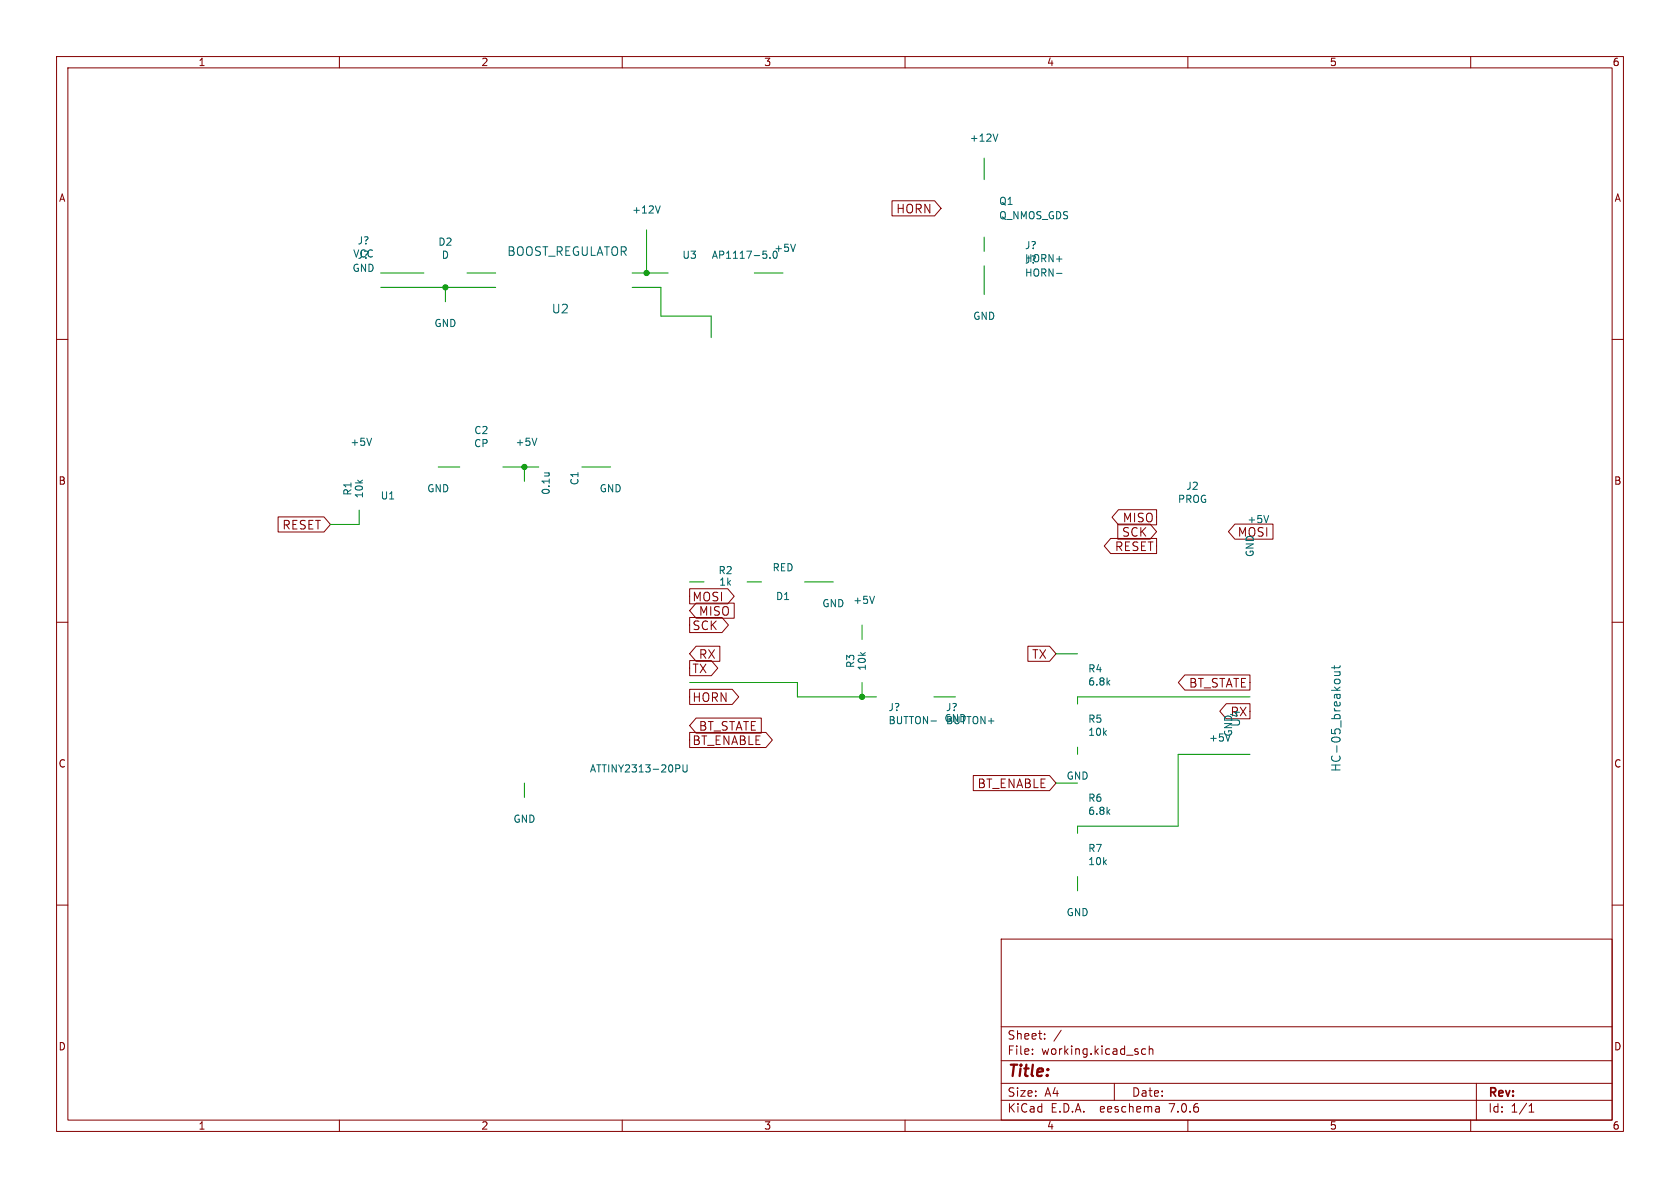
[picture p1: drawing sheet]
<svg xmlns="http://www.w3.org/2000/svg" width="297mm" height="210mm" viewBox="0 0 297 210" stroke-linecap="round" stroke-linejoin="round" font-family="sans-serif">
<g fill="none" stroke="#840000" stroke-width=".18">
<path d="M10 10h277v190h-277zM12 12h273v186h-273zM60 10v2M110 10v2M160 10v2M210 10v2M260 10v2M157.7 35.5h7.5l1.2 1.3-1.2 1.4h-7.5zM10 60h2M285 60h2M49.2 91.4h8.1l1.1 1.3-1.1 1.3h-8.1zM196.4 95.2h8.1v2.7h-8.1l-1.2-1.4z"/>
<path d="M197.6 92.6h5.7l1.2 1.4-1.2 1.3h-5.7zM197.7 90.1h6.8v2.7h-6.8l-1.1-1.4zM218.3 92.6h6.7v2.7h-6.7l-1.1-1.3zM10 110h2M121.9 116.8h3.9l1.1 1.3-1.1 1.3h-3.9zM121.9 109.2h5.7l1.2 1.3-1.2 1.3h-5.7zM121.9 104.1h6.8l1.1 1.3-1.1 1.3h-6.8zM123.1 106.6h6.7v2.7h-6.7l-1.2-1.3zM123.1 114.2h4.2v2.7h-4.2l-1.2-1.3zM181.7 114.2h3.8l1.2 1.4-1.2 1.3h-3.8zM209.5 119.3h11.5v2.7h-11.5l-1.2-1.3zM285 110h2"/>
<path d="M121.9 129.5h13.5l1.1 1.3-1.1 1.3h-13.5zM121.9 121.9h7.6l1.1 1.3-1.1 1.3h-7.6zM123.1 126.9h11.5v2.7h-11.5l-1.2-1.3zM172.1 137.1h13.4l1.2 1.3-1.2 1.4h-13.4zM216.8 124.4h4.2v2.7h-4.2l-1.2-1.4zM10 160h2M285 160h2M177 166h108v32h-108zM60 198v2M110 198v2M160 198v2M177 194.5h108"/>
<path d="M177 191.5h108M177 187.5h108M177 181.5h108M182.5 186.3v.1M182.5 185.5v.1M184.7 183.6v.1M184.7 182.8v.1M187.6 182.1l-1.3 2M197 191.5v3M202.5 185.5l-.4-.1-.3 .3v.4l.2 .2h.5M203.2 185.5l.2-.1 .3 .1 .1 .9M203.2 184.9v1.5"/>
<path d="M204.9 195.7l.1 .9M205 196.5l-.2 .1M205 196h-.2M210 198v2M260 198v2M261 191.5v6.5M270.3 196.6h.9M270.3 195.5l.4-.4v1.5"/>
</g>
<g fill="none" stroke="#009600" stroke-width=".18">
<path d="M174 27.9v3.9M67.3 48.3h7.6M67.3 50.8h20.3M78.7 50.8v2.5M82.5 48.3h5.1M111.8 48.3h6.3M111.8 50.8h5v5.1h8.9v3.8M114.3 40.6v7.7M133.3 48.3h5.1M174 41.9v2.6M174 47v5.1M63.5 90.2v2.5h-5.1"/>
<path d="M77.5 82.6h3.8M88.9 82.6h6.3M92.7 82.6v2.5M102.9 82.6h5M121.9 102.9h2.6M132.1 102.9h2.5M142.2 102.9h5.1M152.4 110.5v2.5M186.7 115.6h3.8M92.7 138.4v2.6M121.9 120.7h19.1v2.5h13.9M152.4 120.7v2.5"/>
<path d="M165.1 123.2h3.8M186.7 138.4h3.8M190.5 132.1v1.3M221 123.2h-30.5v1.3M221 133.4h-12.7v12.7h-17.8v1.2M190.5 154.9v2.6"/>
</g>
<g fill="none" stroke="#006464" stroke-width=".18">
<path d="M116.7 36.4l-.4 1.3M176.4 23.7l-.4 1.3M136.1 45.5v.2M136.7 45.2l.1 .3 .2 .2 .3-.2 .1-.3M140.6 43.2l-.4 1.2M186.8 48.3h.9M65.7 77.5l-.4 1.2M94.9 77.5l-.4 1.2M96.3 83.6h.8M97 83.6v.1M224.3 91.1l-.4 1.3M154.6 105.4l-.4 1.3"/>
<path d="M235.9 118.8h1M235.9 117.7v.6M236.8 118.8l.1 .2-.1 .3-.9 .1M236.9 117.7l-.2 .3h-1.3M119.5 135.2h.5l.2 .2-.1 .4-.6 .1M120.7 135.2v1l.3 .3 .3-.1 .2-.2v-1M164.6 127.5h.9M217.5 129.7l-.4 1.3M235.9 120.4l.3-.3h.4l.3 .3"/>
</g>
<g fill="#009600" stroke="#009600" stroke-width=".18">
<circle cx="78.7" cy="50.8" r=".46"/>
<circle cx="92.7" cy="82.6" r=".46"/>
<circle cx="114.3" cy="48.3" r=".46"/>
<circle cx="152.4" cy="123.2" r=".46"/>
</g>
<text font-size="2.8" fill="#840000" x="178" y="190.9">Title:</text>
<g font-size="2.1" fill="#840000">
<text x="158.4" y="37.9">HORN</text>
<text x="49.8" y="93.8">RESET</text>
<text x="198.3" y="95.1">SCK</text>
<text x="198.4" y="92.5">MISO</text>
<text x="218.7" y="95.1">MOSI</text>
<text x="197" y="97.6">RESET</text>
<text x="122.3" y="106.5">MOSI</text>
<text x="122.3" y="111.6">SCK</text>
<text x="123.4" y="109">MISO</text>
<text x="122.3" y="119.2">TX</text>
<text x="123.4" y="116.7">RX</text>
<text x="182.4" y="116.7">TX</text>
<text x="122.3" y="124.3">HORN</text>
<text x="210.1" y="121.7">BT_STATE</text>
<text x="122.3" y="131.9">BT_ENABLE</text>
<text x="123.4" y="129.4">BT_STATE</text>
<text x="172.7" y="139.5">BT_ENABLE</text>
<text x="178" y="184">Sheet:</text>
<text x="178" y="186.7">File:</text>
<text x="184.1" y="186.7">working.kicad_sch</text>
<text x="178" y="196.9">KiCad</text>
<text x="178" y="194.1">Size:</text>
<text x="184.7" y="194.1">A4</text>
<text x="185.7" y="196.9">E.D.A.</text>
<text x="194.6" y="196.9">eeschema</text>
<text x="200" y="194.1">Date:</text>
<text x="207" y="196.9">7.0.6</text>
<text x="263" y="194.3">Rev:</text>
<text x="263" y="196.9">Id:</text>
<text x="267.1" y="196.9">1/1</text>
</g>
<g font-size="2.1" fill="#006464">
<text x="89.6" y="45.4">BOOST_REGULATOR</text>
<text x="97.5" y="55.6">U2</text>
<text x="217.5" y="126.8">RX</text>
<text x="219.4" y="128.6" transform="rotate(-90 219.4 128.6)">U4</text>
<text x="237.2" y="136.5" transform="rotate(-90 237.2 136.5)">HC-05_breakout</text>
</g>
<g font-size="1.8" fill="#840000">
<text x="35" y="11.9">1</text>
<text x="85" y="11.9">2</text>
<text x="135" y="11.9">3</text>
<text x="185" y="11.9">4</text>
<text x="235" y="11.9">5</text>
<text x="285" y="11.9">6</text>
<text x="10.3" y="35.9">A</text>
<text x="285.3" y="35.9">A</text>
<text x="10.3" y="85.9">B</text>
<text x="285.3" y="85.9">B</text>
<text x="10.3" y="135.9">C</text>
<text x="285.3" y="135.9">C</text>
<text x="10.3" y="185.9">D</text>
<text x="285.3" y="185.9">D</text>
<text x="35" y="199.9">1</text>
<text x="85" y="199.9">2</text>
<text x="135" y="199.9">3</text>
<text x="185" y="199.9">4</text>
<text x="235" y="199.9">5</text>
<text x="285" y="199.9">6</text>
</g>
<g font-size="1.8" fill="#006464">
<text x="171.3" y="25.2">+12V</text>
<text x="111.7" y="37.9">+12V</text>
<text x="176.5" y="39">Q_NMOS_GDS</text>
<text x="176.5" y="36.4">Q1</text>
<text x="62.3" y="45.7">VCC</text>
<text x="63.1" y="43.4">J?</text>
<text x="63.1" y="45.9">J?</text>
<text x="77.4" y="43.6">D2</text>
<text x="78" y="45.9">D</text>
<text x="120.5" y="45.9">U3</text>
<text x="125.7" y="45.9">AP1117-5.0</text>
<text x="136.8" y="44.7">+5V</text>
<text x="181.1" y="46.6">HORN+</text>
<text x="181.1" y="44.2">J?</text>
<text x="181.1" y="46.8">J?</text>
<text x="62.2" y="48.3">GND</text>
<text x="181.1" y="49.1">HORN-</text>
<text x="76.7" y="58">GND</text>
<text x="172" y="56.7">GND</text>
<text x="83.7" y="76.9">C2</text>
<text x="61.8" y="79">+5V</text>
<text x="83.7" y="79.2">CP</text>
<text x="91.1" y="79">+5V</text>
<text x="62.3" y="87.7" transform="rotate(-90 62.3 87.7)">R1</text>
<text x="64.4" y="88.2" transform="rotate(-90 64.4 88.2)">10k</text>
<text x="67.2" y="88.5">U1</text>
<text x="75.4" y="87.2">GND</text>
<text x="97.4" y="87.6" transform="rotate(-90 97.4 87.6)">0.1u</text>
<text x="102.5" y="85.9" transform="rotate(-90 102.5 85.9)">C1</text>
<text x="105.9" y="87.2">GND</text>
<text x="208.1" y="89.1">PROG</text>
<text x="209.6" y="86.8">J2</text>
<text x="220.4" y="92.7">+5V</text>
<text x="126.9" y="101.7">R2</text>
<text x="136.5" y="101.2">RED</text>
<text x="221.8" y="98.6" transform="rotate(-90 221.8 98.6)">GND</text>
<text x="127" y="103.7">1k</text>
<text x="137.1" y="106.3">D1</text>
<text x="145.3" y="107.5">GND</text>
<text x="150.7" y="107">+5V</text>
<text x="151.2" y="118.2" transform="rotate(-90 151.2 118.2)">R3</text>
<text x="153.3" y="118.7" transform="rotate(-90 153.3 118.7)">10k</text>
<text x="192.3" y="119.1">R4</text>
<text x="157" y="125.9">J?</text>
<text x="167.1" y="125.9">J?</text>
<text x="192.3" y="121.4">6.8k</text>
<text x="157" y="128.2">BUTTON-</text>
<text x="166.9" y="127.9">GND</text>
<text x="167.1" y="128.2">BUTTON+</text>
<text x="192.3" y="128">R5</text>
<text x="192.3" y="130.3">10k</text>
<text x="213.6" y="131.3">+5V</text>
<text x="218" y="130.3" transform="rotate(-90 218 130.3)">GND</text>
<text x="104.2" y="136.8">ATTINY2313-20PU</text>
<text x="188.5" y="138">GND</text>
<text x="192.3" y="141.9">R6</text>
<text x="90.7" y="145.6">GND</text>
<text x="192.3" y="144.2">6.8k</text>
<text x="192.3" y="150.8">R7</text>
<text x="192.3" y="153.1">10k</text>
<text x="188.5" y="162.2">GND</text>
</g>
</svg>
